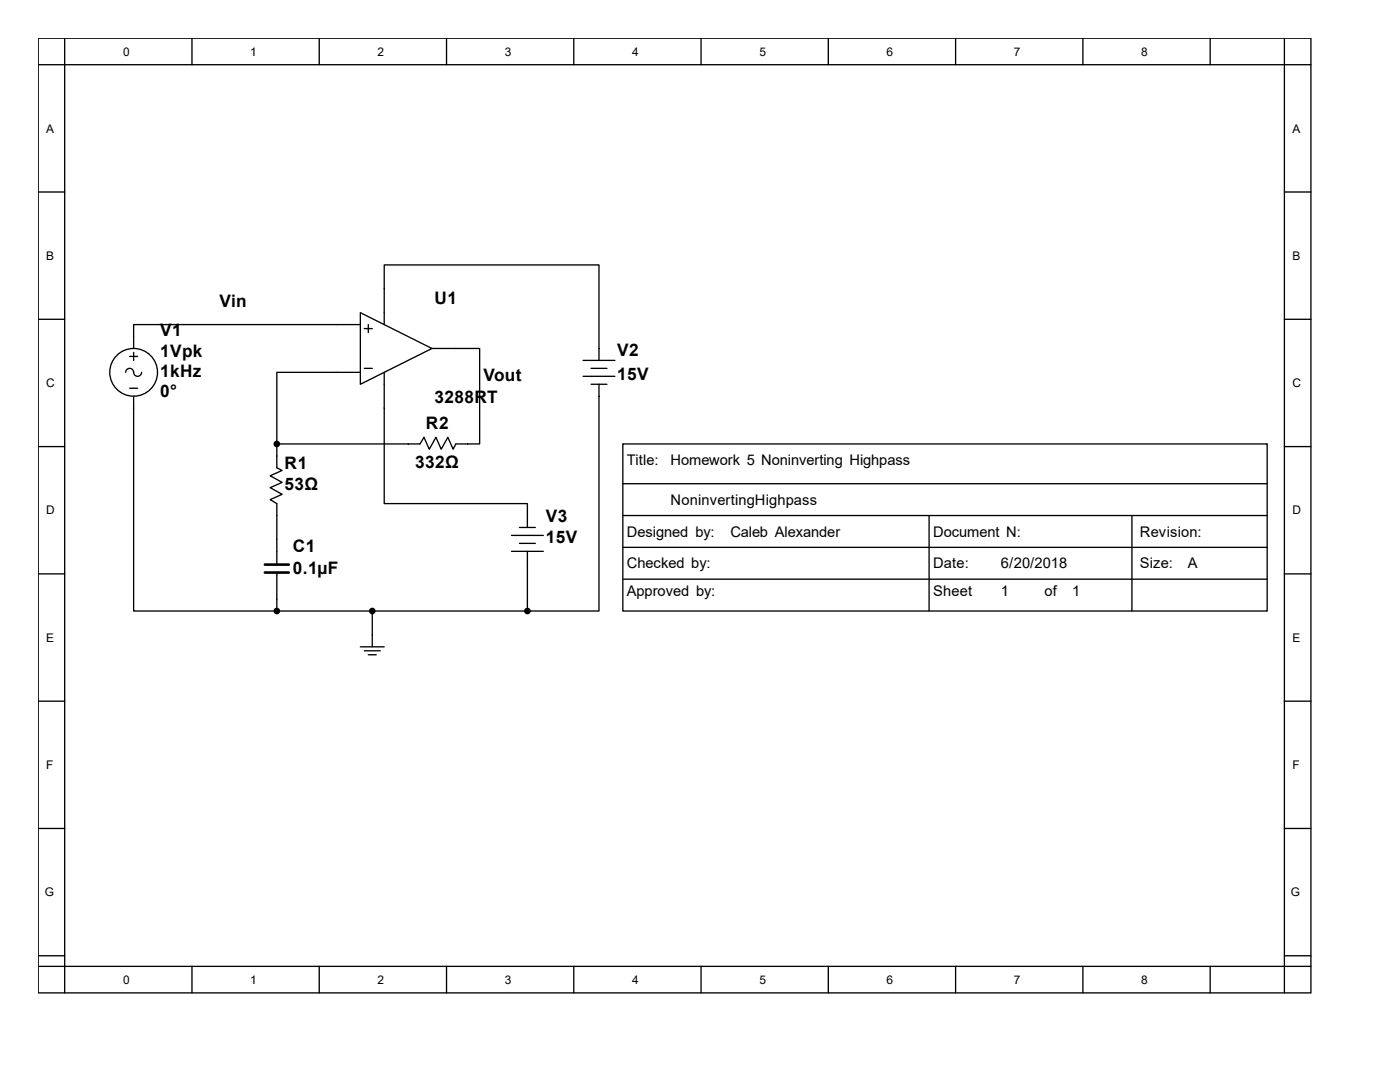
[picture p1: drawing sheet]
<svg xmlns="http://www.w3.org/2000/svg" width="279mm" height="216mm" viewBox="0 0 279 216" stroke-linecap="round" stroke-linejoin="round" font-family="sans-serif">
<g fill="none" stroke="#000" stroke-width=".26">
<path d="M7.6 7.6h254v190.5h-254zM7.6 12.9h254M12.9 7.6v190.5M38.3 7.6v5.3M63.7 7.6v5.3M89.1 7.6v5.3M114.5 7.6v5.3M139.9 7.6v5.3M165.3 7.6v5.3M190.7 7.6v5.3M216.1 7.6v5.3M241.5 7.6v5.3"/>
<path d="M256.3 7.6v190.5M7.6 38.3h5.3M256.3 38.3h5.3M7.6 63.7h5.3M25.9 71.1h1.6M25.9 77.5h1.6M26.7 79.1v42.8h28.5M26.7 70.3v1.6M28.3 74.3a.79 .79 0 0 1-.8 .8 .79 .79 0 0 1-.8-.8 .79 .79 0 0 0-.8-.8 .79 .79 0 0 0-.8 .8M71.9 62.4l14.3 7.1-14.3 7.2zM71.9 64.8h-45.2v4.7M71.9 74.3h-16.7v14.3"/>
<path d="M72.7 73.5h1.6M72.7 65.6h1.6M73.5 64.8v1.6M76.7 64.8v-11.9h42.8v19M76.7 74.3v26.2h28.6v4.8M86.2 69.5h9.5v19.1h-4.7l-.6 1-1-2.3-1.3 2.3-1.1-2.3-1.3 2.3-1.1-2.3-.8 1.3h-28.6M116.4 71.9h6.3M116.4 75.1h6.3M118 73.5h3.1M118 76.7h3.1M119.5 76.7v45.2h-14.2M256.3 63.7h5.3"/>
<path d="M7.6 89.1h5.3M55.2 88.6v4.7l1.1 .6-2.4 1 2.4 1.4-2.4 1 2.4 1.3-2.4 1.1 1.3 .8v12.2M124.3 88.6h128.6v33.3h-128.6zM124.3 96.5h128.6M256.3 89.1h5.3M7.6 114.5h5.3M55.2 114.2v7.7M102.1 110h6.3M102.1 106.8h6.3M103.7 108.4h3.1M103.7 105.3h3.1M105.3 110v11.9"/>
<path d="M124.3 102.9h128.6M124.3 109.2h128.6M124.3 115.6h128.6M185.4 102.9v19M225.9 102.9v19M256.3 114.5h5.3M7.6 139.9h5.3M55.2 121.9h50.1M71.9 129.1h4.8M72.7 129.9h3.2M73.5 130.7h1.6M74.3 121.9v7.2"/>
<path d="M256.3 139.9h5.3M7.6 165.3h5.3M256.3 165.3h5.3M7.6 190.7h5.3M7.6 192.8h254M38.3 192.8v5.3M63.7 192.8v5.3M89.1 192.8v5.3M114.5 192.8v5.3M139.9 192.8v5.3M165.3 192.8v5.3M190.7 192.8v5.3"/>
<path d="M216.1 192.8v5.3M241.5 192.8v5.3M256.3 190.7h5.3"/>
<circle cx="26.7" cy="74.3" r="4.8"/>
</g>
<path d="M52.9 114.2h4.7M52.9 112.7h4.7" fill="none" stroke="#000" stroke-width=".53"/>
<g fill="#000" stroke="#000" stroke-width=".26">
<circle cx="55.2" cy="88.6" r=".53"/>
<circle cx="55.2" cy="121.9" r=".53"/>
<circle cx="74.3" cy="121.9" r=".53"/>
<circle cx="105.3" cy="121.9" r=".53"/>
</g>
<g font-size="3.4">
<text x="43.8" y="61.3">Vin</text>
<text x="86.7" y="60.7">U1</text>
<text x="32" y="67.1">V1</text>
<text x="32" y="71.3">1Vpk</text>
<text x="123.2" y="71.1">V2</text>
<text x="32" y="75.3">1kHz</text>
<text x="96.5" y="76.1">Vout</text>
<text x="123.2" y="75.8">15V</text>
<text x="32" y="79.2">0°</text>
<text x="86.7" y="80.3">3288RT</text>
<text x="85" y="85.6">R2</text>
<text x="56.8" y="93.6">R1</text>
<text x="82.8" y="93.3">332Ω</text>
<text x="56.8" y="97.8">53Ω</text>
<text x="108.9" y="104.1">V3</text>
<text x="58.4" y="110.2">C1</text>
<text x="108.9" y="108.4">15V</text>
<text x="58.4" y="114.5">0.1µF</text>
</g>
<g font-size="2.9">
<text x="125.1" y="92.8">Title:</text>
<text x="133.8" y="92.8">Homework 5 Noninverting Highpass</text>
<text x="133.8" y="100.7">NoninvertingHighpass</text>
<text x="125.1" y="107.1">Designed by:</text>
<text x="145.8" y="107.1">Caleb Alexander</text>
<text x="186.2" y="107.1">Document N:</text>
<text x="227.5" y="107.1">Revision:</text>
<text x="125.1" y="113.4">Checked by:</text>
<text x="186.2" y="113.4">Date:</text>
<text x="199.7" y="113.4">6/20/2018</text>
<text x="227.5" y="113.4">Size:</text>
<text x="237" y="113.4">A</text>
<text x="125.1" y="119">Approved by:</text>
<text x="186.2" y="119">Sheet</text>
<text x="199.7" y="119">1</text>
<text x="208.5" y="119">of</text>
<text x="214" y="119">1</text>
</g>
<g font-size="2.4">
<text x="24.6" y="11.1">0</text>
<text x="50" y="11.1">1</text>
<text x="75.4" y="11.1">2</text>
<text x="100.8" y="11.1">3</text>
<text x="126.2" y="11.1">4</text>
<text x="151.6" y="11.1">5</text>
<text x="177" y="11.1">6</text>
<text x="202.4" y="11.1">7</text>
<text x="227.8" y="11.1">8</text>
<text x="9.2" y="26.5">A</text>
<text x="257.9" y="26.5">A</text>
<text x="9.2" y="51.9">B</text>
<text x="257.9" y="51.9">B</text>
<text x="9.2" y="77.3">C</text>
<text x="257.9" y="77.3">C</text>
<text x="9.2" y="102.7">D</text>
<text x="257.9" y="102.7">D</text>
<text x="9.2" y="128.1">E</text>
<text x="257.9" y="128.1">E</text>
<text x="9.2" y="153.5">F</text>
<text x="257.9" y="153.5">F</text>
<text x="8.9" y="178.9">G</text>
<text x="257.6" y="178.9">G</text>
<text x="24.6" y="196.3">0</text>
<text x="50" y="196.3">1</text>
<text x="75.4" y="196.3">2</text>
<text x="100.8" y="196.3">3</text>
<text x="126.2" y="196.3">4</text>
<text x="151.6" y="196.3">5</text>
<text x="177" y="196.3">6</text>
<text x="202.4" y="196.3">7</text>
<text x="227.8" y="196.3">8</text>
</g>
</svg>
